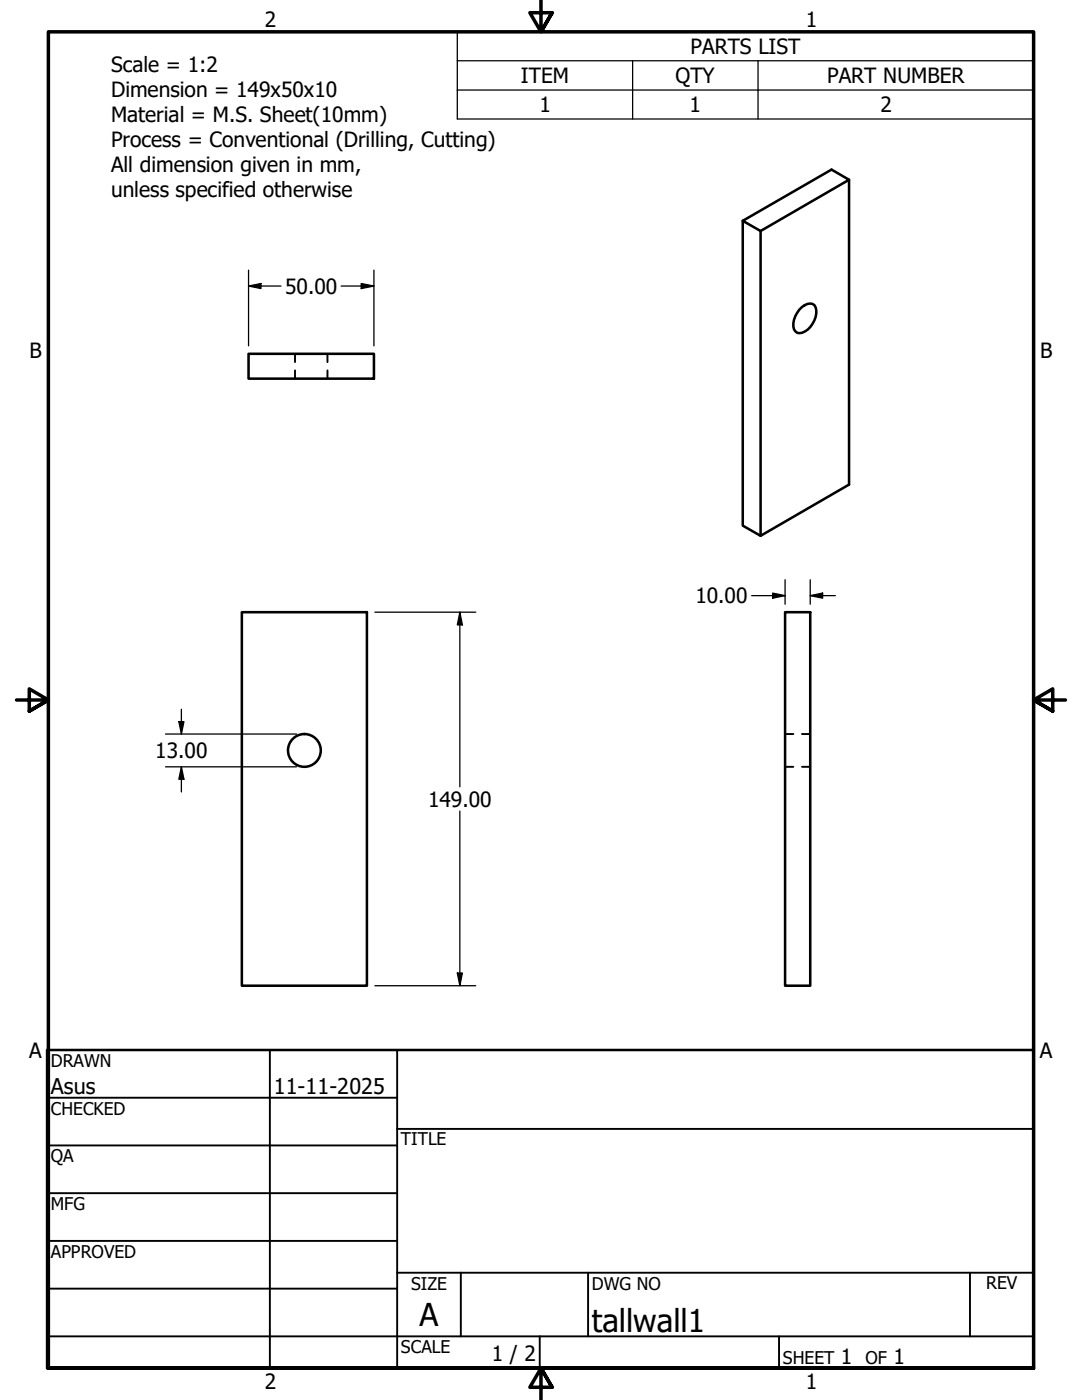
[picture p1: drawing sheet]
<svg xmlns="http://www.w3.org/2000/svg" width="216mm" height="279mm" viewBox="0 0 216 279" stroke-linecap="round" stroke-linejoin="round" font-family="sans-serif">
<!-- layer: Visible (ANSI) -->
<g fill="none" stroke="#000" stroke-width=".51">
<path d="M169.4 35.9v60.8l-17.6 10.2-3.6-2v-60.8M151.8 46.1l17.6-10.2-3.5-2.1-17.7 10.3 3.6 2v60.8M49.6 70.6h25v5h-25zM159.5 61.8a2.18 2.18 0 0 1 3-.9 4.1 4.1 0 0 1-1.9 5.3 1.34 1.34 0 0 1-1.5 .2 1.34 1.34 0 0 1-.8-1.2 4.7 4.7 0 0 1 1.2-3.4zM48.3 122.2h24.9v74.5h-24.9zM156.7 122.2h5v74.5h-5z"/>
<circle cx="60.7" cy="149.8" r="3.3"/>
</g>
<!-- layer: Hidden (ANSI) -->
<path d="M58.9 70.6v1.7M58.9 73.9v1.7M65.3 70.6v1.7M65.3 73.9v1.7M156.7 146.5h1.6M156.7 153h1.6M160 146.5h1.7M160 153h1.7" fill="none" stroke="#000" stroke-width=".38"/>
<!-- layer: Symbol (ANSI) -->
<path d="M91.2 12.1v-5.7h115v5.7M91.2 12.1h115v5.9M91.2 12.1v11.6h115v-5.7M91.2 18h115M126.2 12.1v11.6M151.3 12.1v11.6" fill="none" stroke="#000" stroke-width=".25"/>
<!-- layer: Border (ANSI) -->
<path d="M107.9 0v6.4l-2.2-3.9h4.5l-2.3 3.9 2.3-3.9M3.3 139.7h6.4l-3.9-2.2v4.4l3.9-2.2-3.9 2.2M212.6 139.7h-6.4l3.9-2.2v4.4l-3.9-2.2 3.9 2.2M9.7 273v-266.6h196.5v266.6h-196.5h196.5M110.2 276.9l-2.3-3.9 2.3 3.9h-4.5l2.2-3.9v6.4" fill="none" stroke="#000" stroke-width=".7"/>
<!-- layer: Title (ANSI) -->
<g fill="none" stroke="#000" stroke-width=".38">
<path d="M9.4 219.1h69.8M53.8 209.5v63.5M79.2 209.5v63.5M9.4 228.6h69.8M9.4 238.1h69.8M79.2 225.3h127M9.4 247.6h69.8M9.4 257.2h69.8M79.2 254h127M91.9 254v12.7M117.3 254v12.7M193.5 254v12.7"/>
<path d="M9.4 266.7h196.8M107.7 266.7v6.3M155.4 266.7v6.3"/>
</g>
<path d="M9.4 209.5h196.8v63.5h-196.8z" fill="none" stroke="#000" stroke-width=".51"/>
<!-- layer: Dimension (ANSI) -->
<g fill="none" stroke="#000" stroke-width=".25">
<path d="M49.6 57.1l2.5-.5v1zM49.6 57.1h6.5M49.6 53.9v15.1M68.1 57.1h6.5M72.1 56.6l2.5 .5-2.5 .5zM74.6 53.9v15.1M150 118.9h6.7M154.2 118.4l2.5 .5-2.5 .5zM156.7 115.7v4.9M161.7 118.9l2.4-.5v1zM161.7 118.9h5M161.7 115.7v4.9"/>
<path d="M74.8 122.2h20.1M91.8 122.2l.5 2.5h-1.1zM91.8 122.2v34.8M33 146.5h26.2M33 153h26.2M35.7 144h1l-.5 2.5zM36.2 153l.5 2.5h-1zM36.2 141.5v5M36.2 153v5.1M91.8 161.9v34.8M74.8 196.7h20.1M91.2 194.2h1.1l-.5 2.5z"/>
</g>
<path d="M49.6 57.1l2.5-.5v1zM72.1 56.6l2.5 .5-2.5 .5zM154.2 118.4l2.5 .5-2.5 .5zM161.7 118.9l2.4-.5v1zM91.8 122.2l.5 2.5h-1.1zM35.7 144h1l-.5 2.5zM36.2 153l.5 2.5h-1zM91.2 194.2h1.1l-.5 2.5z" fill="#000"/>
<g font-size="6.3">
<text x="83.7" y="264.5">A</text>
<text x="118.1" y="265.8">tallwall1</text>
</g>
<g font-size="4.3">
<text x="10.2" y="218.2">Asus</text>
<text x="54.6" y="218.2">11-11-2025</text>
</g>
<g font-size="4.2">
<text x="52.8" y="5.3">2</text>
<text x="160.8" y="5.3">1</text>
<text x="137.8" y="10.8">PARTS LIST</text>
<text x="22.2" y="14.3">Scale = 1:2</text>
<text x="103.9" y="16.6">ITEM</text>
<text x="134.8" y="16.6">QTY</text>
<text x="165" y="16.6">PART NUMBER</text>
<text x="22.2" y="19.3">Dimension = 149x50x10</text>
<text x="107.6" y="22.4">1</text>
<text x="137.6" y="22.4">1</text>
<text x="175.7" y="22.4">2</text>
<text x="22.2" y="24.3">Material = M.S. Sheet(10mm)</text>
<text x="22.2" y="29.3">Process = Conventional (Drilling, Cutting)</text>
<text x="22.2" y="34.4">All dimension given in mm,</text>
<text x="22.2" y="39.4">unless specified otherwise</text>
<text x="56.9" y="58.6">50.00</text>
<text x="5.9" y="71.4">B</text>
<text x="207.6" y="71.4">B</text>
<text x="138.7" y="120.4">10.00</text>
<text x="31" y="151.3">13.00</text>
<text x="85.4" y="161">149.00</text>
<text x="5.8" y="211.1">A</text>
<text x="207.5" y="211.1">A</text>
<text x="98.1" y="271.7">1 / 2</text>
<text x="167.8" y="272.2">1</text>
<text x="178.3" y="272.2">1</text>
<text x="52.8" y="277.1">2</text>
<text x="160.8" y="277.1">1</text>
</g>
<g font-size="3.5">
<text x="10.2" y="212.9">DRAWN</text>
<text x="10.2" y="222.4">CHECKED</text>
<text x="10.2" y="232">QA</text>
<text x="80" y="228.6">TITLE</text>
<text x="10.2" y="241.5">MFG</text>
<text x="10.2" y="251">APPROVED</text>
<text x="82" y="257.4">SIZE</text>
<text x="118.1" y="257.4">DWG NO</text>
<text x="196.8" y="257.3">REV</text>
<text x="80" y="270.1">SCALE</text>
<text x="156.2" y="272.2">SHEET</text>
<text x="172.7" y="272.2">OF</text>
</g>
</svg>
